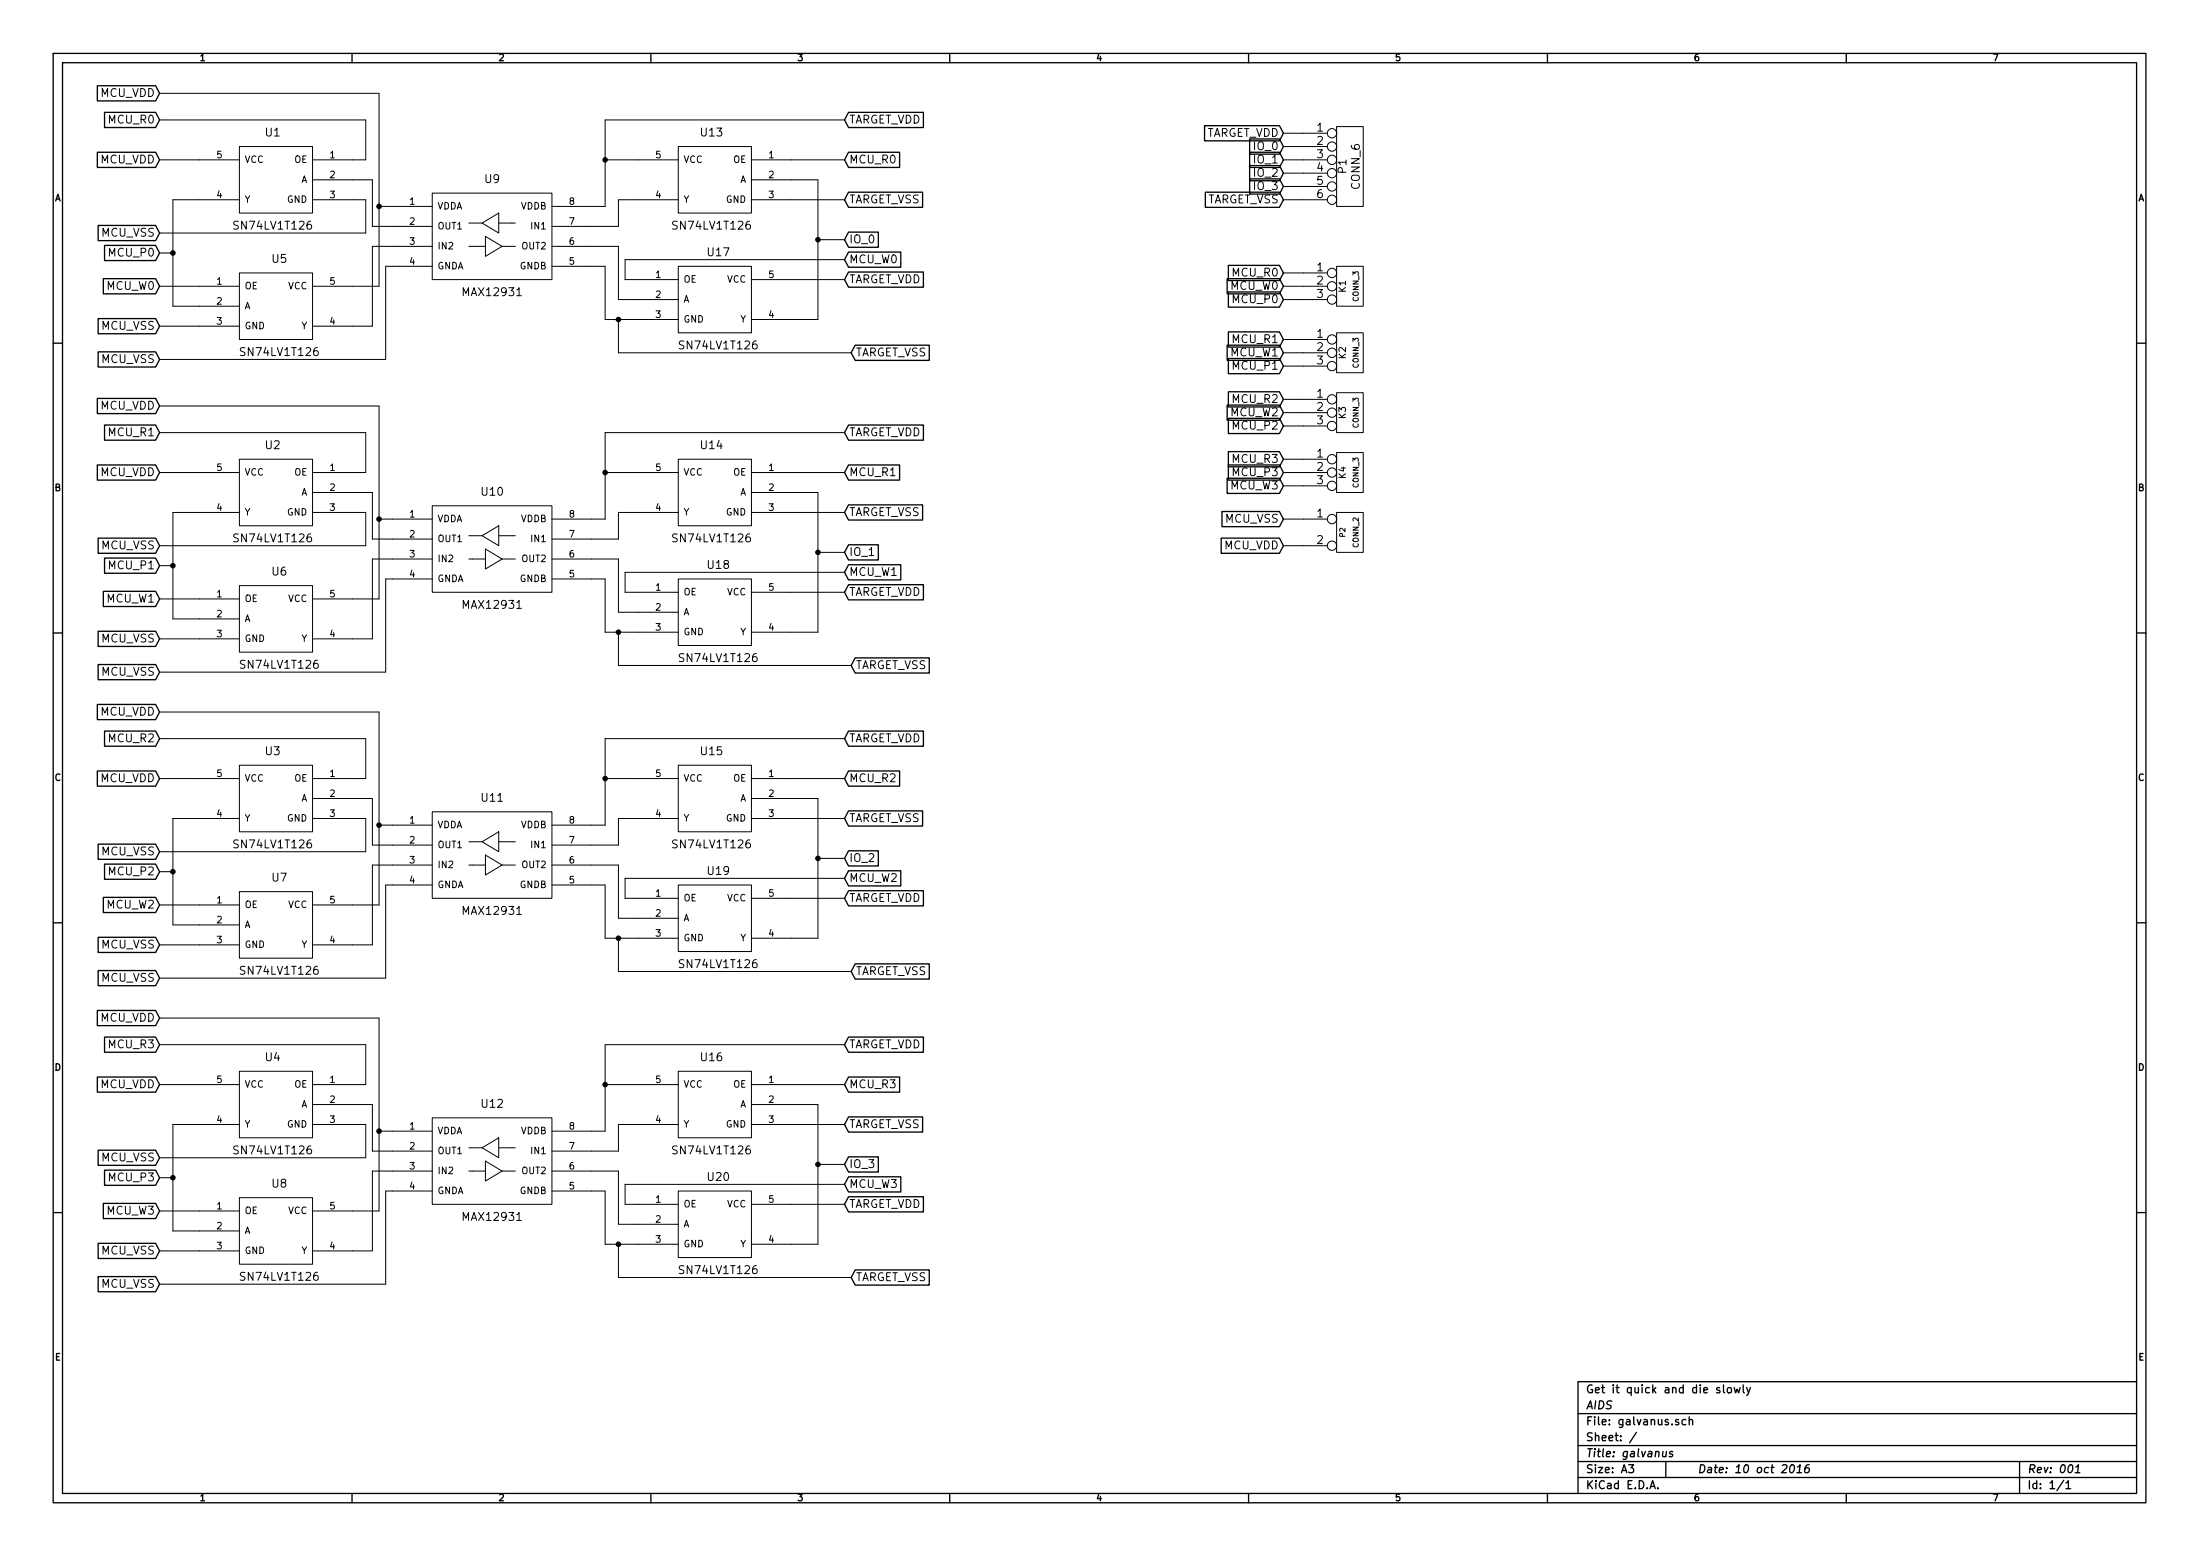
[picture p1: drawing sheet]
EESchema Schematic File Version 2
LIBS:power
LIBS:device
LIBS:transistors
LIBS:conn
LIBS:linear
LIBS:regul
LIBS:74xx
LIBS:cmos4000
LIBS:adc-dac
LIBS:memory
LIBS:xilinx
LIBS:special
LIBS:microcontrollers
LIBS:dsp
LIBS:microchip
LIBS:analog_switches
LIBS:motorola
LIBS:texas
LIBS:intel
LIBS:audio
LIBS:interface
LIBS:digital-audio
LIBS:philips
LIBS:display
LIBS:cypress
LIBS:siliconi
LIBS:opto
LIBS:atmel
LIBS:contrib
LIBS:valves
LIBS:maxim
LIBS:ti
EELAYER 27 0
EELAYER END
$Descr A3 16535 11693
encoding utf-8
Sheet 1 1
Title "galvanus"
Date "10 oct 2016"
Rev "001"
Comp "AIDS"
Comment1 "Get it quick and die slowly"
Comment2 ""
Comment3 ""
Comment4 ""
$EndDescr
$Comp
L SN74LV1T126 U5
U 1 1
P 2100 2300
F 0 "U5" H 2100 2650 60  0000 C CNN
F 1 "SN74LV1T126" H 2100 1950 60  0000 C CNN
F 2 "~" H 2100 2300 60  0000 C CNN
F 3 "~" H 2100 2300 60  0000 C CNN
	1    2100 2300
	1    0    0    -1  
$EndComp
$Comp
L SN74LV1T126 U1
U 1 1
P 2050 1350
F 0 "U1" H 2050 1700 60  0000 C CNN
F 1 "SN74LV1T126" H 2050 1000 60  0000 C CNN
F 2 "~" H 2050 1350 60  0000 C CNN
F 3 "~" H 2050 1350 60  0000 C CNN
	1    2050 1350
	-1   0    0    -1  
$EndComp
$Comp
L SN74LV1T126 U17
U 1 1
P 5400 2250
F 0 "U17" H 5400 2600 60  0000 C CNN
F 1 "SN74LV1T126" H 5400 1900 60  0000 C CNN
F 2 "~" H 5400 2250 60  0000 C CNN
F 3 "~" H 5400 2250 60  0000 C CNN
	1    5400 2250
	1    0    0    -1  
$EndComp
$Comp
L SN74LV1T126 U13
U 1 1
P 5350 1350
F 0 "U13" H 5350 1700 60  0000 C CNN
F 1 "SN74LV1T126" H 5350 1000 60  0000 C CNN
F 2 "~" H 5350 1350 60  0000 C CNN
F 3 "~" H 5350 1350 60  0000 C CNN
	1    5350 1350
	-1   0    0    -1  
$EndComp
$Comp
L MAX12931 U9
U 1 1
P 3700 1750
F 0 "U9" H 3700 2150 60  0000 C CNN
F 1 "MAX12931" H 3700 1300 60  0000 C CNN
F 2 "~" H 3800 1550 60  0000 C CNN
F 3 "~" H 3800 1550 60  0000 C CNN
	1    3700 1750
	1    0    0    -1  
$EndComp
Wire Wire Line
	2650 2450 2800 2450
Wire Wire Line
	2800 2450 2800 1850
Wire Wire Line
	2800 1850 2950 1850
Wire Wire Line
	1200 2150 1500 2150
Wire Wire Line
	1200 2450 1500 2450
Wire Wire Line
	1200 1200 1500 1200
Wire Wire Line
	2650 1350 2800 1350
Wire Wire Line
	2800 1350 2800 1700
Wire Wire Line
	2800 1700 2950 1700
Wire Wire Line
	4800 1500 4650 1500
Wire Wire Line
	4650 1500 4650 1700
Wire Wire Line
	4650 1700 4450 1700
Wire Wire Line
	4450 1850 4650 1850
Wire Wire Line
	4650 1850 4650 2250
Wire Wire Line
	4650 2250 4800 2250
Wire Wire Line
	5950 2400 6150 2400
Wire Wire Line
	6150 2400 6150 1350
Wire Wire Line
	6150 1350 5950 1350
Wire Wire Line
	6150 1800 6350 1800
Connection ~ 6150 1800
Text GLabel 1200 700  0    60   Input ~ 0
MCU_VDD
Text GLabel 6350 900  2    60   Input ~ 0
TARGET_VDD
Text GLabel 1200 2700 0    60   Input ~ 0
MCU_VSS
Text GLabel 6400 2650 2    60   Input ~ 0
TARGET_VSS
Wire Wire Line
	2850 700  2850 2150
Wire Wire Line
	2850 1550 2950 1550
Wire Wire Line
	4550 900  4550 1550
Wire Wire Line
	4550 1550 4450 1550
Wire Wire Line
	2900 2000 2950 2000
Wire Wire Line
	4550 2000 4450 2000
Wire Wire Line
	1500 2300 1300 2300
Wire Wire Line
	1300 2300 1300 1500
Wire Wire Line
	1300 1500 1500 1500
Wire Wire Line
	1300 1900 1200 1900
Connection ~ 1300 1900
Text GLabel 1200 1200 0    60   Input ~ 0
MCU_VDD
Text GLabel 1200 1900 0    60   Input ~ 0
MCU_P0
Text GLabel 1200 2150 0    60   Input ~ 0
MCU_W0
Text GLabel 1200 2450 0    60   Input ~ 0
MCU_VSS
Wire Wire Line
	2650 1200 2750 1200
Wire Wire Line
	2750 1200 2750 900 
Wire Wire Line
	2750 900  1200 900 
Text GLabel 1200 900  0    60   Input ~ 0
MCU_R0
Wire Wire Line
	2650 1500 2750 1500
Wire Wire Line
	2750 1500 2750 1750
Wire Wire Line
	2750 1750 1200 1750
Text GLabel 1200 1750 0    60   Input ~ 0
MCU_VSS
Wire Wire Line
	2850 2150 2650 2150
Connection ~ 2850 1550
Wire Wire Line
	4800 1200 4550 1200
Connection ~ 4550 1200
Wire Wire Line
	5950 1200 6350 1200
Wire Wire Line
	5950 1500 6350 1500
Wire Wire Line
	5950 2100 6350 2100
Wire Wire Line
	4800 2100 4700 2100
Wire Wire Line
	4700 2100 4700 1950
Wire Wire Line
	4700 1950 6350 1950
Wire Wire Line
	2850 700  1200 700 
Wire Wire Line
	2900 2700 2900 2000
Wire Wire Line
	1200 2700 2900 2700
Wire Wire Line
	6400 2650 4650 2650
Wire Wire Line
	4650 2650 4650 2400
Wire Wire Line
	4550 2400 4800 2400
Wire Wire Line
	4550 2000 4550 2400
Connection ~ 4650 2400
Text GLabel 6350 2100 2    60   Input ~ 0
TARGET_VDD
Text GLabel 6350 1950 2    60   Input ~ 0
MCU_W0
Text GLabel 6350 1800 2    60   Input ~ 0
IO_0
Text GLabel 6350 1500 2    60   Input ~ 0
TARGET_VSS
Text GLabel 6350 1200 2    60   Input ~ 0
MCU_R0
Wire Wire Line
	6350 900  4550 900 
$Comp
L SN74LV1T126 U6
U 1 1
P 2100 4650
F 0 "U6" H 2100 5000 60  0000 C CNN
F 1 "SN74LV1T126" H 2100 4300 60  0000 C CNN
F 2 "~" H 2100 4650 60  0000 C CNN
F 3 "~" H 2100 4650 60  0000 C CNN
	1    2100 4650
	1    0    0    -1  
$EndComp
$Comp
L SN74LV1T126 U2
U 1 1
P 2050 3700
F 0 "U2" H 2050 4050 60  0000 C CNN
F 1 "SN74LV1T126" H 2050 3350 60  0000 C CNN
F 2 "~" H 2050 3700 60  0000 C CNN
F 3 "~" H 2050 3700 60  0000 C CNN
	1    2050 3700
	-1   0    0    -1  
$EndComp
$Comp
L SN74LV1T126 U18
U 1 1
P 5400 4600
F 0 "U18" H 5400 4950 60  0000 C CNN
F 1 "SN74LV1T126" H 5400 4250 60  0000 C CNN
F 2 "~" H 5400 4600 60  0000 C CNN
F 3 "~" H 5400 4600 60  0000 C CNN
	1    5400 4600
	1    0    0    -1  
$EndComp
$Comp
L SN74LV1T126 U14
U 1 1
P 5350 3700
F 0 "U14" H 5350 4050 60  0000 C CNN
F 1 "SN74LV1T126" H 5350 3350 60  0000 C CNN
F 2 "~" H 5350 3700 60  0000 C CNN
F 3 "~" H 5350 3700 60  0000 C CNN
	1    5350 3700
	-1   0    0    -1  
$EndComp
$Comp
L MAX12931 U10
U 1 1
P 3700 4100
F 0 "U10" H 3700 4500 60  0000 C CNN
F 1 "MAX12931" H 3700 3650 60  0000 C CNN
F 2 "~" H 3800 3900 60  0000 C CNN
F 3 "~" H 3800 3900 60  0000 C CNN
	1    3700 4100
	1    0    0    -1  
$EndComp
Wire Wire Line
	2650 4800 2800 4800
Wire Wire Line
	2800 4800 2800 4200
Wire Wire Line
	2800 4200 2950 4200
Wire Wire Line
	1200 4500 1500 4500
Wire Wire Line
	1200 4800 1500 4800
Wire Wire Line
	1200 3550 1500 3550
Wire Wire Line
	2650 3700 2800 3700
Wire Wire Line
	2800 3700 2800 4050
Wire Wire Line
	2800 4050 2950 4050
Wire Wire Line
	4800 3850 4650 3850
Wire Wire Line
	4650 3850 4650 4050
Wire Wire Line
	4650 4050 4450 4050
Wire Wire Line
	4450 4200 4650 4200
Wire Wire Line
	4650 4200 4650 4600
Wire Wire Line
	4650 4600 4800 4600
Wire Wire Line
	5950 4750 6150 4750
Wire Wire Line
	6150 4750 6150 3700
Wire Wire Line
	6150 3700 5950 3700
Wire Wire Line
	6150 4150 6350 4150
Connection ~ 6150 4150
Text GLabel 1200 3050 0    60   Input ~ 0
MCU_VDD
Text GLabel 6350 3250 2    60   Input ~ 0
TARGET_VDD
Text GLabel 1200 5050 0    60   Input ~ 0
MCU_VSS
Text GLabel 6400 5000 2    60   Input ~ 0
TARGET_VSS
Wire Wire Line
	2850 3050 2850 4500
Wire Wire Line
	2850 3900 2950 3900
Wire Wire Line
	4550 3250 4550 3900
Wire Wire Line
	4550 3900 4450 3900
Wire Wire Line
	2900 4350 2950 4350
Wire Wire Line
	4550 4350 4450 4350
Wire Wire Line
	1500 4650 1300 4650
Wire Wire Line
	1300 4650 1300 3850
Wire Wire Line
	1300 3850 1500 3850
Wire Wire Line
	1300 4250 1200 4250
Connection ~ 1300 4250
Text GLabel 1200 3550 0    60   Input ~ 0
MCU_VDD
Text GLabel 1200 4250 0    60   Input ~ 0
MCU_P1
Text GLabel 1200 4500 0    60   Input ~ 0
MCU_W1
Text GLabel 1200 4800 0    60   Input ~ 0
MCU_VSS
Wire Wire Line
	2650 3550 2750 3550
Wire Wire Line
	2750 3550 2750 3250
Wire Wire Line
	2750 3250 1200 3250
Text GLabel 1200 3250 0    60   Input ~ 0
MCU_R1
Wire Wire Line
	2650 3850 2750 3850
Wire Wire Line
	2750 3850 2750 4100
Wire Wire Line
	2750 4100 1200 4100
Text GLabel 1200 4100 0    60   Input ~ 0
MCU_VSS
Wire Wire Line
	2850 4500 2650 4500
Connection ~ 2850 3900
Wire Wire Line
	4800 3550 4550 3550
Connection ~ 4550 3550
Wire Wire Line
	5950 3550 6350 3550
Wire Wire Line
	5950 3850 6350 3850
Wire Wire Line
	5950 4450 6350 4450
Wire Wire Line
	4800 4450 4700 4450
Wire Wire Line
	4700 4450 4700 4300
Wire Wire Line
	4700 4300 6350 4300
Wire Wire Line
	2850 3050 1200 3050
Wire Wire Line
	2900 5050 2900 4350
Wire Wire Line
	1200 5050 2900 5050
Wire Wire Line
	6400 5000 4650 5000
Wire Wire Line
	4650 5000 4650 4750
Wire Wire Line
	4550 4750 4800 4750
Wire Wire Line
	4550 4350 4550 4750
Connection ~ 4650 4750
Text GLabel 6350 4450 2    60   Input ~ 0
TARGET_VDD
Text GLabel 6350 4300 2    60   Input ~ 0
MCU_W1
Text GLabel 6350 4150 2    60   Input ~ 0
IO_1
Text GLabel 6350 3850 2    60   Input ~ 0
TARGET_VSS
Text GLabel 6350 3550 2    60   Input ~ 0
MCU_R1
Wire Wire Line
	6350 3250 4550 3250
$Comp
L SN74LV1T126 U7
U 1 1
P 2100 6950
F 0 "U7" H 2100 7300 60  0000 C CNN
F 1 "SN74LV1T126" H 2100 6600 60  0000 C CNN
F 2 "~" H 2100 6950 60  0000 C CNN
F 3 "~" H 2100 6950 60  0000 C CNN
	1    2100 6950
	1    0    0    -1  
$EndComp
$Comp
L SN74LV1T126 U3
U 1 1
P 2050 6000
F 0 "U3" H 2050 6350 60  0000 C CNN
F 1 "SN74LV1T126" H 2050 5650 60  0000 C CNN
F 2 "~" H 2050 6000 60  0000 C CNN
F 3 "~" H 2050 6000 60  0000 C CNN
	1    2050 6000
	-1   0    0    -1  
$EndComp
$Comp
L SN74LV1T126 U19
U 1 1
P 5400 6900
F 0 "U19" H 5400 7250 60  0000 C CNN
F 1 "SN74LV1T126" H 5400 6550 60  0000 C CNN
F 2 "~" H 5400 6900 60  0000 C CNN
F 3 "~" H 5400 6900 60  0000 C CNN
	1    5400 6900
	1    0    0    -1  
$EndComp
$Comp
L SN74LV1T126 U15
U 1 1
P 5350 6000
F 0 "U15" H 5350 6350 60  0000 C CNN
F 1 "SN74LV1T126" H 5350 5650 60  0000 C CNN
F 2 "~" H 5350 6000 60  0000 C CNN
F 3 "~" H 5350 6000 60  0000 C CNN
	1    5350 6000
	-1   0    0    -1  
$EndComp
$Comp
L MAX12931 U11
U 1 1
P 3700 6400
F 0 "U11" H 3700 6800 60  0000 C CNN
F 1 "MAX12931" H 3700 5950 60  0000 C CNN
F 2 "~" H 3800 6200 60  0000 C CNN
F 3 "~" H 3800 6200 60  0000 C CNN
	1    3700 6400
	1    0    0    -1  
$EndComp
Wire Wire Line
	2650 7100 2800 7100
Wire Wire Line
	2800 7100 2800 6500
Wire Wire Line
	2800 6500 2950 6500
Wire Wire Line
	1200 6800 1500 6800
Wire Wire Line
	1200 7100 1500 7100
Wire Wire Line
	1200 5850 1500 5850
Wire Wire Line
	2650 6000 2800 6000
Wire Wire Line
	2800 6000 2800 6350
Wire Wire Line
	2800 6350 2950 6350
Wire Wire Line
	4800 6150 4650 6150
Wire Wire Line
	4650 6150 4650 6350
Wire Wire Line
	4650 6350 4450 6350
Wire Wire Line
	4450 6500 4650 6500
Wire Wire Line
	4650 6500 4650 6900
Wire Wire Line
	4650 6900 4800 6900
Wire Wire Line
	5950 7050 6150 7050
Wire Wire Line
	6150 7050 6150 6000
Wire Wire Line
	6150 6000 5950 6000
Wire Wire Line
	6150 6450 6350 6450
Connection ~ 6150 6450
Text GLabel 1200 5350 0    60   Input ~ 0
MCU_VDD
Text GLabel 6350 5550 2    60   Input ~ 0
TARGET_VDD
Text GLabel 1200 7350 0    60   Input ~ 0
MCU_VSS
Text GLabel 6400 7300 2    60   Input ~ 0
TARGET_VSS
Wire Wire Line
	2850 5350 2850 6800
Wire Wire Line
	2850 6200 2950 6200
Wire Wire Line
	4550 5550 4550 6200
Wire Wire Line
	4550 6200 4450 6200
Wire Wire Line
	2900 6650 2950 6650
Wire Wire Line
	4550 6650 4450 6650
Wire Wire Line
	1500 6950 1300 6950
Wire Wire Line
	1300 6950 1300 6150
Wire Wire Line
	1300 6150 1500 6150
Wire Wire Line
	1300 6550 1200 6550
Connection ~ 1300 6550
Text GLabel 1200 5850 0    60   Input ~ 0
MCU_VDD
Text GLabel 1200 6550 0    60   Input ~ 0
MCU_P2
Text GLabel 1200 6800 0    60   Input ~ 0
MCU_W2
Text GLabel 1200 7100 0    60   Input ~ 0
MCU_VSS
Wire Wire Line
	2650 5850 2750 5850
Wire Wire Line
	2750 5850 2750 5550
Wire Wire Line
	2750 5550 1200 5550
Text GLabel 1200 5550 0    60   Input ~ 0
MCU_R2
Wire Wire Line
	2650 6150 2750 6150
Wire Wire Line
	2750 6150 2750 6400
Wire Wire Line
	2750 6400 1200 6400
Text GLabel 1200 6400 0    60   Input ~ 0
MCU_VSS
Wire Wire Line
	2850 6800 2650 6800
Connection ~ 2850 6200
Wire Wire Line
	4800 5850 4550 5850
Connection ~ 4550 5850
Wire Wire Line
	5950 5850 6350 5850
Wire Wire Line
	5950 6150 6350 6150
Wire Wire Line
	5950 6750 6350 6750
Wire Wire Line
	4800 6750 4700 6750
Wire Wire Line
	4700 6750 4700 6600
Wire Wire Line
	4700 6600 6350 6600
Wire Wire Line
	2850 5350 1200 5350
Wire Wire Line
	2900 7350 2900 6650
Wire Wire Line
	1200 7350 2900 7350
Wire Wire Line
	6400 7300 4650 7300
Wire Wire Line
	4650 7300 4650 7050
Wire Wire Line
	4550 7050 4800 7050
Wire Wire Line
	4550 6650 4550 7050
Connection ~ 4650 7050
Text GLabel 6350 6750 2    60   Input ~ 0
TARGET_VDD
Text GLabel 6350 6600 2    60   Input ~ 0
MCU_W2
Text GLabel 6350 6450 2    60   Input ~ 0
IO_2
Text GLabel 6350 6150 2    60   Input ~ 0
TARGET_VSS
Text GLabel 6350 5850 2    60   Input ~ 0
MCU_R2
Wire Wire Line
	6350 5550 4550 5550
$Comp
L SN74LV1T126 U8
U 1 1
P 2100 9250
F 0 "U8" H 2100 9600 60  0000 C CNN
F 1 "SN74LV1T126" H 2100 8900 60  0000 C CNN
F 2 "~" H 2100 9250 60  0000 C CNN
F 3 "~" H 2100 9250 60  0000 C CNN
	1    2100 9250
	1    0    0    -1  
$EndComp
$Comp
L SN74LV1T126 U4
U 1 1
P 2050 8300
F 0 "U4" H 2050 8650 60  0000 C CNN
F 1 "SN74LV1T126" H 2050 7950 60  0000 C CNN
F 2 "~" H 2050 8300 60  0000 C CNN
F 3 "~" H 2050 8300 60  0000 C CNN
	1    2050 8300
	-1   0    0    -1  
$EndComp
$Comp
L SN74LV1T126 U20
U 1 1
P 5400 9200
F 0 "U20" H 5400 9550 60  0000 C CNN
F 1 "SN74LV1T126" H 5400 8850 60  0000 C CNN
F 2 "~" H 5400 9200 60  0000 C CNN
F 3 "~" H 5400 9200 60  0000 C CNN
	1    5400 9200
	1    0    0    -1  
$EndComp
$Comp
L SN74LV1T126 U16
U 1 1
P 5350 8300
F 0 "U16" H 5350 8650 60  0000 C CNN
F 1 "SN74LV1T126" H 5350 7950 60  0000 C CNN
F 2 "~" H 5350 8300 60  0000 C CNN
F 3 "~" H 5350 8300 60  0000 C CNN
	1    5350 8300
	-1   0    0    -1  
$EndComp
$Comp
L MAX12931 U12
U 1 1
P 3700 8700
F 0 "U12" H 3700 9100 60  0000 C CNN
F 1 "MAX12931" H 3700 8250 60  0000 C CNN
F 2 "~" H 3800 8500 60  0000 C CNN
F 3 "~" H 3800 8500 60  0000 C CNN
	1    3700 8700
	1    0    0    -1  
$EndComp
Wire Wire Line
	2650 9400 2800 9400
Wire Wire Line
	2800 9400 2800 8800
Wire Wire Line
	2800 8800 2950 8800
Wire Wire Line
	1200 9100 1500 9100
Wire Wire Line
	1200 9400 1500 9400
Wire Wire Line
	1200 8150 1500 8150
Wire Wire Line
	2650 8300 2800 8300
Wire Wire Line
	2800 8300 2800 8650
Wire Wire Line
	2800 8650 2950 8650
Wire Wire Line
	4800 8450 4650 8450
Wire Wire Line
	4650 8450 4650 8650
Wire Wire Line
	4650 8650 4450 8650
Wire Wire Line
	4450 8800 4650 8800
Wire Wire Line
	4650 8800 4650 9200
Wire Wire Line
	4650 9200 4800 9200
Wire Wire Line
	5950 9350 6150 9350
Wire Wire Line
	6150 9350 6150 8300
Wire Wire Line
	6150 8300 5950 8300
Wire Wire Line
	6150 8750 6350 8750
Connection ~ 6150 8750
Text GLabel 1200 7650 0    60   Input ~ 0
MCU_VDD
Text GLabel 6350 7850 2    60   Input ~ 0
TARGET_VDD
Text GLabel 1200 9650 0    60   Input ~ 0
MCU_VSS
Text GLabel 6400 9600 2    60   Input ~ 0
TARGET_VSS
Wire Wire Line
	2850 7650 2850 9100
Wire Wire Line
	2850 8500 2950 8500
Wire Wire Line
	4550 7850 4550 8500
Wire Wire Line
	4550 8500 4450 8500
Wire Wire Line
	2900 8950 2950 8950
Wire Wire Line
	4550 8950 4450 8950
Wire Wire Line
	1500 9250 1300 9250
Wire Wire Line
	1300 9250 1300 8450
Wire Wire Line
	1300 8450 1500 8450
Wire Wire Line
	1300 8850 1200 8850
Connection ~ 1300 8850
Text GLabel 1200 8150 0    60   Input ~ 0
MCU_VDD
Text GLabel 1200 8850 0    60   Input ~ 0
MCU_P3
Text GLabel 1200 9100 0    60   Input ~ 0
MCU_W3
Text GLabel 1200 9400 0    60   Input ~ 0
MCU_VSS
Wire Wire Line
	2650 8150 2750 8150
Wire Wire Line
	2750 8150 2750 7850
Wire Wire Line
	2750 7850 1200 7850
Text GLabel 1200 7850 0    60   Input ~ 0
MCU_R3
Wire Wire Line
	2650 8450 2750 8450
Wire Wire Line
	2750 8450 2750 8700
Wire Wire Line
	2750 8700 1200 8700
Text GLabel 1200 8700 0    60   Input ~ 0
MCU_VSS
Wire Wire Line
	2850 9100 2650 9100
Connection ~ 2850 8500
Wire Wire Line
	4800 8150 4550 8150
Connection ~ 4550 8150
Wire Wire Line
	5950 8150 6350 8150
Wire Wire Line
	5950 8450 6350 8450
Wire Wire Line
	5950 9050 6350 9050
Wire Wire Line
	4800 9050 4700 9050
Wire Wire Line
	4700 9050 4700 8900
Wire Wire Line
	4700 8900 6350 8900
Wire Wire Line
	2850 7650 1200 7650
Wire Wire Line
	2900 9650 2900 8950
Wire Wire Line
	1200 9650 2900 9650
Wire Wire Line
	6400 9600 4650 9600
Wire Wire Line
	4650 9600 4650 9350
Wire Wire Line
	4550 9350 4800 9350
Wire Wire Line
	4550 8950 4550 9350
Connection ~ 4650 9350
Text GLabel 6350 9050 2    60   Input ~ 0
TARGET_VDD
Text GLabel 6350 8900 2    60   Input ~ 0
MCU_W3
Text GLabel 6350 8750 2    60   Input ~ 0
IO_3
Text GLabel 6350 8450 2    60   Input ~ 0
TARGET_VSS
Text GLabel 6350 8150 2    60   Input ~ 0
MCU_R3
Wire Wire Line
	6350 7850 4550 7850
$Comp
L CONN_6 P1
U 1 1
P 10150 1250
F 0 "P1" V 10100 1250 60  0000 C CNN
F 1 "CONN_6" V 10200 1250 60  0000 C CNN
F 2 "" H 10150 1250 60  0000 C CNN
F 3 "" H 10150 1250 60  0000 C CNN
	1    10150 1250
	1    0    0    -1  
$EndComp
Wire Wire Line
	9800 1000 9650 1000
Wire Wire Line
	9800 1100 9650 1100
Wire Wire Line
	9800 1200 9650 1200
Wire Wire Line
	9800 1300 9650 1300
Wire Wire Line
	9800 1400 9650 1400
Wire Wire Line
	9800 1500 9650 1500
Text GLabel 9650 1500 0    60   Input ~ 0
TARGET_VSS
Text GLabel 9650 1400 0    60   Input ~ 0
IO_3
Text GLabel 9650 1300 0    60   Input ~ 0
IO_2
Text GLabel 9650 1200 0    60   Input ~ 0
IO_1
Text GLabel 9650 1100 0    60   Input ~ 0
IO_0
Text GLabel 9650 1000 0    60   Input ~ 0
TARGET_VDD
$Comp
L CONN_3 K1
U 1 1
P 10150 2150
F 0 "K1" V 10100 2150 50  0000 C CNN
F 1 "CONN_3" V 10200 2150 40  0000 C CNN
F 2 "" H 10150 2150 60  0000 C CNN
F 3 "" H 10150 2150 60  0000 C CNN
	1    10150 2150
	1    0    0    -1  
$EndComp
$Comp
L CONN_3 K2
U 1 1
P 10150 2650
F 0 "K2" V 10100 2650 50  0000 C CNN
F 1 "CONN_3" V 10200 2650 40  0000 C CNN
F 2 "" H 10150 2650 60  0000 C CNN
F 3 "" H 10150 2650 60  0000 C CNN
	1    10150 2650
	1    0    0    -1  
$EndComp
$Comp
L CONN_3 K3
U 1 1
P 10150 3100
F 0 "K3" V 10100 3100 50  0000 C CNN
F 1 "CONN_3" V 10200 3100 40  0000 C CNN
F 2 "" H 10150 3100 60  0000 C CNN
F 3 "" H 10150 3100 60  0000 C CNN
	1    10150 3100
	1    0    0    -1  
$EndComp
$Comp
L CONN_3 K4
U 1 1
P 10150 3550
F 0 "K4" V 10100 3550 50  0000 C CNN
F 1 "CONN_3" V 10200 3550 40  0000 C CNN
F 2 "" H 10150 3550 60  0000 C CNN
F 3 "" H 10150 3550 60  0000 C CNN
	1    10150 3550
	1    0    0    -1  
$EndComp
$Comp
L CONN_2 P2
U 1 1
P 10150 4000
F 0 "P2" V 10100 4000 40  0000 C CNN
F 1 "CONN_2" V 10200 4000 40  0000 C CNN
F 2 "" H 10150 4000 60  0000 C CNN
F 3 "" H 10150 4000 60  0000 C CNN
	1    10150 4000
	1    0    0    -1  
$EndComp
Wire Wire Line
	9800 2050 9650 2050
Wire Wire Line
	9650 2150 9800 2150
Wire Wire Line
	9800 2250 9650 2250
Wire Wire Line
	9800 2550 9650 2550
Wire Wire Line
	9800 2650 9650 2650
Wire Wire Line
	9800 2750 9650 2750
Wire Wire Line
	9800 3000 9650 3000
Wire Wire Line
	9800 3100 9650 3100
Wire Wire Line
	9800 3200 9650 3200
Wire Wire Line
	9800 3450 9650 3450
Wire Wire Line
	9800 3550 9650 3550
Wire Wire Line
	9800 3650 9650 3650
Wire Wire Line
	9800 3900 9650 3900
Wire Wire Line
	9800 4100 9650 4100
Text GLabel 9650 2050 0    60   Input ~ 0
MCU_R0
Text GLabel 9650 2150 0    60   Input ~ 0
MCU_W0
Text GLabel 9650 2250 0    60   Input ~ 0
MCU_P0
Text GLabel 9650 2550 0    60   Input ~ 0
MCU_R1
Text GLabel 9650 2650 0    60   Input ~ 0
MCU_W1
Text GLabel 9650 2750 0    60   Input ~ 0
MCU_P1
Text GLabel 9650 3000 0    60   Input ~ 0
MCU_R2
Text GLabel 9650 3100 0    60   Input ~ 0
MCU_W2
Text GLabel 9650 3200 0    60   Input ~ 0
MCU_P2
Text GLabel 9650 3450 0    60   Input ~ 0
MCU_R3
Text GLabel 9650 3550 0    60   Input ~ 0
MCU_P3
Text GLabel 9650 3650 0    60   Input ~ 0
MCU_W3
Text GLabel 9650 3900 0    60   Input ~ 0
MCU_VSS
Text GLabel 9650 4100 0    60   Input ~ 0
MCU_VDD
$EndSCHEMATC
